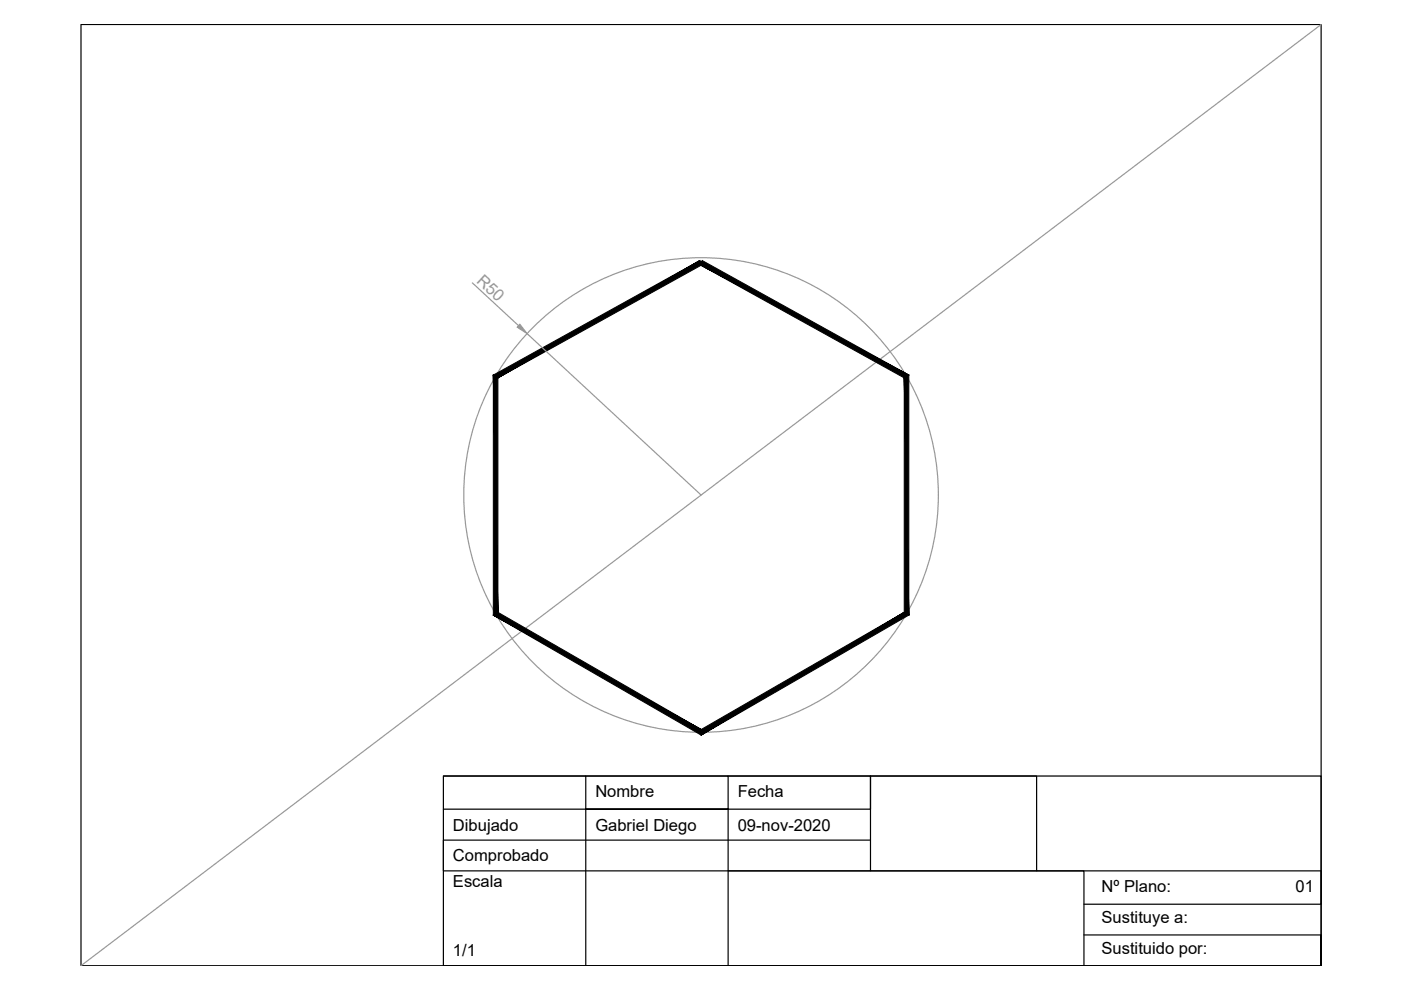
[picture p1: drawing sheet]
<svg xmlns="http://www.w3.org/2000/svg" width="297mm" height="210mm" viewBox="0 0 297 210" stroke-linecap="round" stroke-linejoin="round" font-family="sans-serif">
<!-- layer: 0 -->
<path d="M17.2 5.2h262.9v199.6h-262.9zM94 164.5h186.1v40.3h-186.1zM94 164.5h30.2v7.1h-30.2M124.2 164.5h30.2v7.1h-30.2h30.2M124.2 171.6v33.2M154.4 164.5h30.2v7.1h-30.2M154.4 171.6v33.2M184.6 178.1h-90.6v6.5h90.6M154.4 184.6h75.4v20.2M219.8 184.6h-35.2v-20.1h35.2v20.1h60.3v7.1h-50.3M229.8 198.2h50.3v6.6v-6.6" fill="none" stroke="#000" stroke-width=".25"/>
<!-- layer: auxiliares1 -->
<g fill="none" stroke="#989898" stroke-width=".25">
<path d="M280.1 5.2l-262.9 199.6M100.1 60l9.8 9M111.8 70.8l36.9 34.2"/>
<circle cx="148.6" cy="105" r="50.3"/>
</g>
<!-- layer: 0 -->
<path d="M105.6 80.1l43.3-24-.5-.9zM104.6 79.5l43.8-24.3-42.8 24.9zM104.6 79.5l1 50.3v-49.7zM104.6 79.5l1 50.3-1 .6zM104.6 130.4l44.1 24.3-43.1-24.9zM104.6 130.4l44.1 24.3v1.2zM148.7 154.7v1.2l43-26.1zM148.7 155.9l43-26.1 1 .6zM191.7 80.1v49.7l1 .6zM191.7 80.1l1-.6v50.9zM148.4 56.1l43.3 24 1-.6zM148.9 55.2l43.8 24.3-44.3-23.4z" fill="#000" stroke="#000" stroke-width=".21"/>
<!-- layer: auxiliares1 -->
<path d="M110.2 68.7l1.6 2.1-2.2-1.4z" fill="#989898" stroke="#989898" stroke-width=".21"/>
<text font-size="3.5" fill="#989898" x="100.9" y="59.7" transform="rotate(43 100.9 59.7)">R50</text>
<g font-size="3.5">
<text x="126.2" y="169.1">Nombre</text>
<text x="156.4" y="169.1">Fecha</text>
<text x="96" y="176.1">Dibujado</text>
<text x="126.2" y="176.1">Gabriel Diego</text>
<text x="156.4" y="176.1">09-nov-2020</text>
<text x="96" y="182.7">Comprobado</text>
<text x="96" y="188">Escala</text>
<text x="233.5" y="189.2">Nº Plano:</text>
<text x="274.7" y="189.2">01</text>
<text x="233.5" y="195.7">Sustituye a:</text>
<text x="96" y="202.8">1/1</text>
<text x="233.5" y="202.3">Sustituido por:</text>
</g>
</svg>
